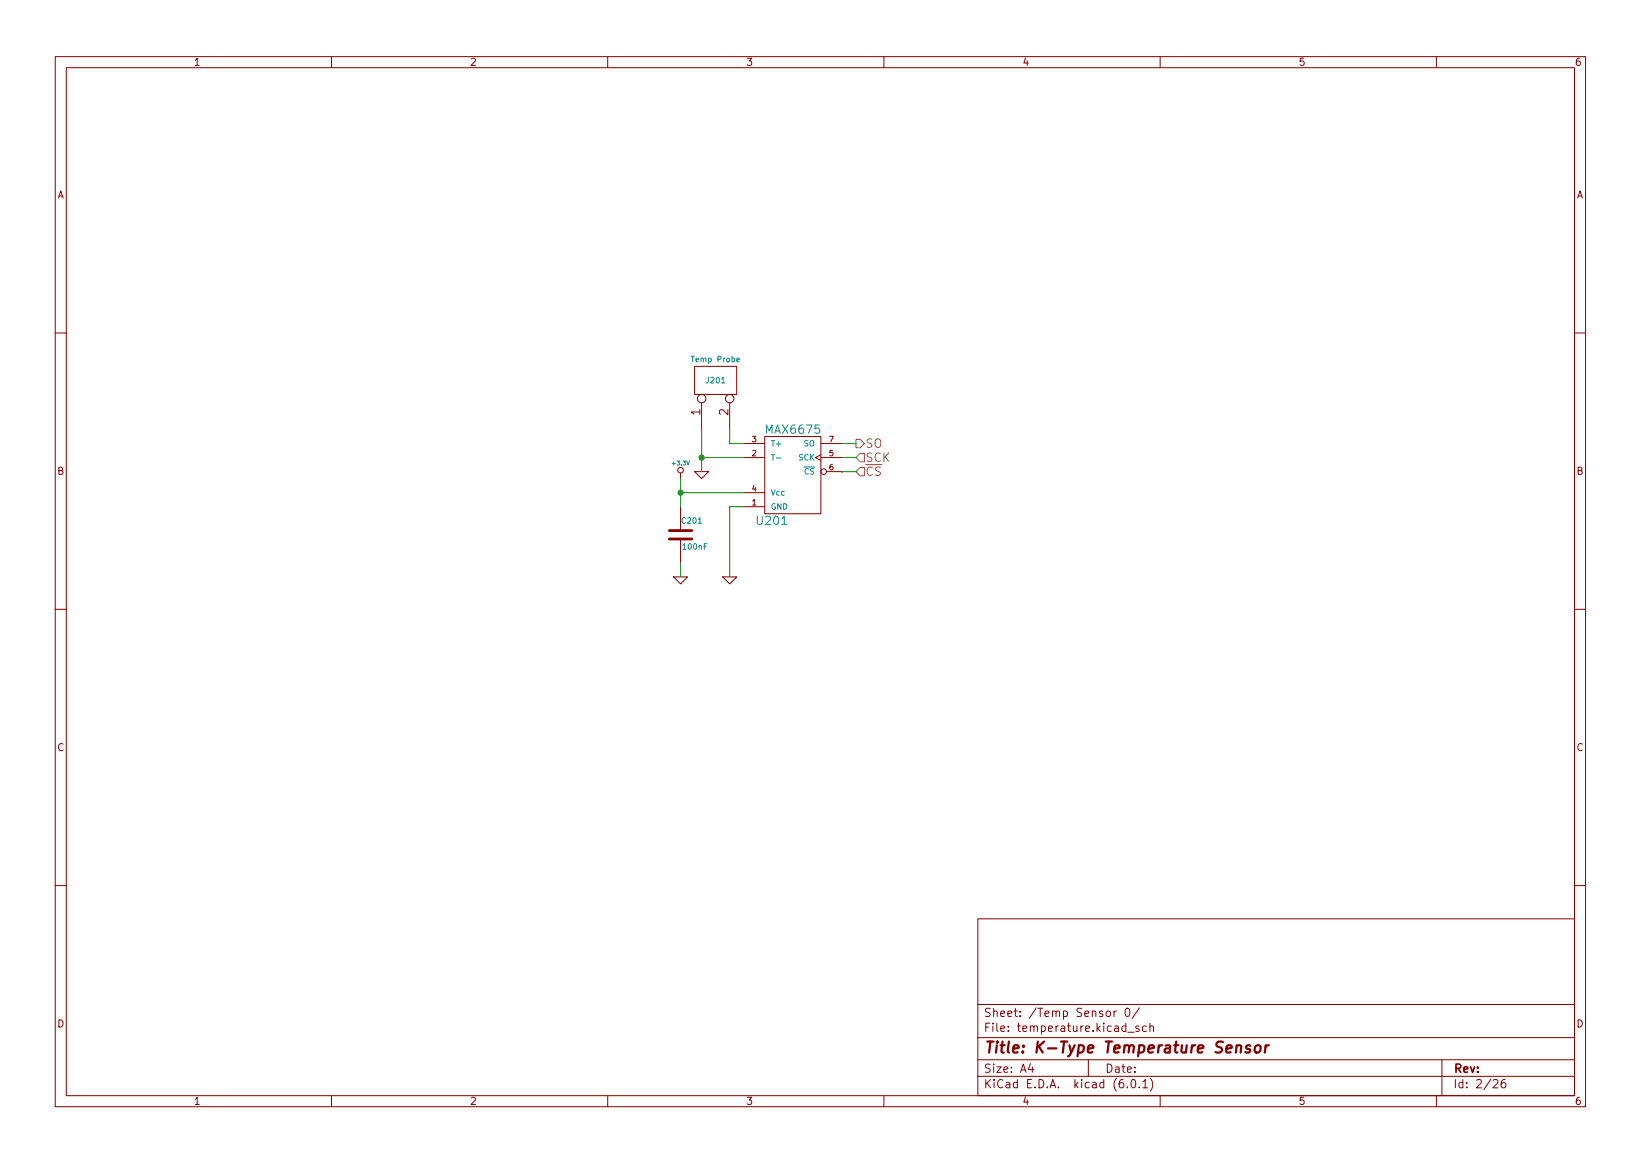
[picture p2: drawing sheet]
<svg xmlns="http://www.w3.org/2000/svg" width="297mm" height="210mm" viewBox="0 0 297 210" stroke-linecap="round" stroke-linejoin="round" font-family="sans-serif">
<g fill="none" stroke="#840000" stroke-width=".18">
<path d="M10 10.2h277v190.1h-277zM12 12.2h273v186.1h-273zM60 10.2v2M110 10.2v2M160 10.2v2M210 10.2v2M260 10.2v2M10 60.2h2M125.7 66.3h7.6v5.1h-7.6zM127 72.9v4.8M132.1 72.9v4.8M138.4 79h10.2v14h-10.2z"/>
<path d="M285 60.2h2M123.2 85.6v1M123.2 91.7v4.3M123.2 97.5v4.3M125.7 85.3h2.6l-1.3 1.3zM134.6 91.7h3.8M134.6 82.8h3.8M134.6 80.3h3.8M134.6 89.1h3.8M148.6 82.3l-1 .5 1 .5M148.6 82.8h3.8M148.6 80.3h3.8"/>
<path d="M149.6 85.3h2.8M152.3 85.4h.1M10 110.2h2M121.9 104.4h2.6l-1.3 1.3zM130.8 104.4h2.5l-1.2 1.3zM285 110.2h2M10 160.2h2M177 166.3h108v32h-108zM285 160.2h2M60 198.3v2M110 198.3v2M160 198.3v2"/>
<path d="M177 194.8h108M177 191.8h108M177 187.8h108M177 181.8h108M186.5 192.5l-.4 1h1M186.9 193v1M197 191.8v3M200.3 183.1l.2-.2 .4 .2 .1 .5-.1 .3h-.4l-.2-.1zM201.6 182.9v1M202.1 182.9l-.3 .1-.2 .2M203.8 182.6l.2-.2a.8 .8 0 0 1 .5 .8 .8 .8 0 0 1-.5 .7l-.2-.1-.2-.4zM204.1 196.7v.1"/>
<path d="M204.1 186.8h1.2M204.9 195.4l.2-.1a.8 .8 0 0 1 .5 .8 .8 .8 0 0 1-.5 .7 1 1 0 0 1-.2-1.4zM206.1 185.7l-.3-.1-.2 .2v.3l.5 .1v.4h-.5M206.2 196.7v.1M206.2 182.4l-1.3 1.9M206.9 195.8l.4-.5v1.5M206.9 196.8h.8M207.5 185.7l-.4-.1-.3 .3v.4l.1 .3h.6M208.1 185.8l.3-.2 .3 .1 .1 .9M208.1 185.1v1.5M208.2 195.1a1.72 1.72 0 0 1 0 2.3M210 198.3v2"/>
<path d="M260 198.3v2M261 191.8v6.5M270.3 195.5l.6-.2 .2 .2 .1 .3-1 1h1M272.4 195.3a.59 .59 0 0 0-.7 .7v.5l.2 .3h.4l.2-.1 .1-.5-.2-.2-.4-.1-.3 .3"/>
<circle cx="127" cy="72.1" r=".76"/>
<circle cx="132.1" cy="72.1" r=".76"/>
<circle cx="123.2" cy="85.1" r=".51"/>
<circle cx="149.1" cy="85.3" r=".51"/>
</g>
<path d="M223.8 189.3a.49 .49 0 0 1 .9 .1l-.1 1.1M226.3 189.2a.49 .49 0 0 0-.8 .3l.1 .2 .5 .1 .2 .3-.3 .4-.6-.1M227.3 189.3a.52 .52 0 0 1 .5-.2 .52 .52 0 0 1 .4 .4l-.1 .6a.55 .55 0 0 1-.5 .4 .55 .55 0 0 1-.5-.4zM229.1 189.1l-.2 1.4M229.7 189.1l-.4 .1-.2 .3" fill="none" stroke="#840000" stroke-width=".4"/>
<path d="M133.4 65.1l.5-.1-.1-.2h-.3l-.1 .1v.5h.4M140.5 82.9h.8" fill="none" stroke="#008484" stroke-width=".18"/>
<path d="M121.2 97.5h4M121.2 96h4" fill="none" stroke="#840000" stroke-width=".51"/>
<path d="M154.9 79.5h.8l.8 .8-.8 .7h-.8zM154.9 82.8l.8-.8h.8v1.6h-.8zM155.7 84.6h.8v1.5h-.8l-.8-.8zM157.9 84.6a.61 .61 0 0 0-.8 0 .61 .61 0 0 0-.1 .8 .57 .57 0 0 0 .2 .6 .57 .57 0 0 0 .7-.1M159.3 84.6l-.5-.1-.3 .1v.5l.7 .3 .1 .3-.2 .3h-.6" fill="none" stroke="#848400" stroke-width=".18"/>
<path d="M127 77.7v7.6M132.1 77.7v2.6h2.5M123.2 86.6v5.1M123.2 89.1h11.4M127 82.8h7.6M134.6 91.7h-2.5v12.7M152.4 80.3h2.5M152.4 82.8h2.5M152.4 85.3h2.5M123.2 101.8v2.6" fill="none" stroke="#008400" stroke-width=".18"/>
<g fill="#008400" stroke="#008400" stroke-width=".18">
<circle cx="123.2" cy="89.1" r=".46"/>
<circle cx="127" cy="82.8" r=".46"/>
</g>
<text font-size="2.8" fill="#840000" x="178" y="190.6">Title: K-Type Temperature Sensor</text>
<g font-size="2.1" fill="#840000">
<text x="126.7" y="75.1" transform="rotate(-90 126.7 75.1)">1</text>
<text x="131.8" y="75.1" transform="rotate(-90 131.8 75.1)">2</text>
<text x="178" y="184">Sheet: /Temp Sensor 0/</text>
<text x="178" y="186.7">File: temperature.kicad_sch</text>
<text x="178" y="196.9">KiCad E.D.A. kicad (6.0.1)</text>
<text x="178" y="194.1">Size: A4</text>
<text x="200" y="194.1">Date:</text>
<text x="263" y="194.1">Rev:</text>
<text x="263" y="196.9">Id: 2/26</text>
</g>
<g font-size="2.1" fill="#008484">
<text x="138.8" y="78.5">MAX6675</text>
<text x="137.2" y="95">U201</text>
</g>
<g font-size="2.1" fill="#848400">
<text x="156.6" y="81">SO</text>
<text x="156.6" y="83.6">SCK</text>
</g>
<g font-size="1.8" fill="#840000">
<text x="35" y="11.9">1</text>
<text x="85" y="11.9">2</text>
<text x="135" y="11.9">3</text>
<text x="185" y="11.9">4</text>
<text x="235" y="11.9">5</text>
<text x="285" y="11.9">6</text>
<text x="10.3" y="35.9">A</text>
<text x="285.3" y="35.9">A</text>
<text x="10.3" y="85.9">B</text>
<text x="285.3" y="85.9">B</text>
<text x="10.3" y="135.9">C</text>
<text x="285.3" y="135.9">C</text>
<text x="10.3" y="185.9">D</text>
<text x="285.3" y="185.9">D</text>
<text x="35" y="199.9">1</text>
<text x="85" y="199.9">2</text>
<text x="135" y="199.9">3</text>
<text x="185" y="199.9">4</text>
<text x="235" y="199.9">5</text>
<text x="285" y="199.9">6</text>
</g>
<g font-size="1.4" fill="#008484">
<text x="125.5" y="65.5">Temp Probe</text>
<text x="128" y="69.3">J201</text>
<text x="139.4" y="83.3">T-</text>
<text x="139.4" y="80.8">T+</text>
<text x="144.6" y="83.3">SCK</text>
<text x="145.5" y="80.8">SO</text>
<text x="139.4" y="89.7">Vcc</text>
<text x="144.5" y="85.8">~{CS}</text>
<text x="123.5" y="94.7">C201</text>
<text x="139.4" y="92.2">GND</text>
<text x="123.7" y="99.4">100nF</text>
</g>
<g font-size="1.4" fill="#840000">
<text x="136.1" y="82.5">2</text>
<text x="136.1" y="80">3</text>
<text x="150.1" y="82.5">5</text>
<text x="150.1" y="80">7</text>
<text x="136.1" y="88.9">4</text>
<text x="150.1" y="85.1">6</text>
<text x="136.1" y="91.4">1</text>
</g>
<text font-size="1.1" fill="#008484" x="121.8" y="84.2">+3.3V</text>
</svg>
